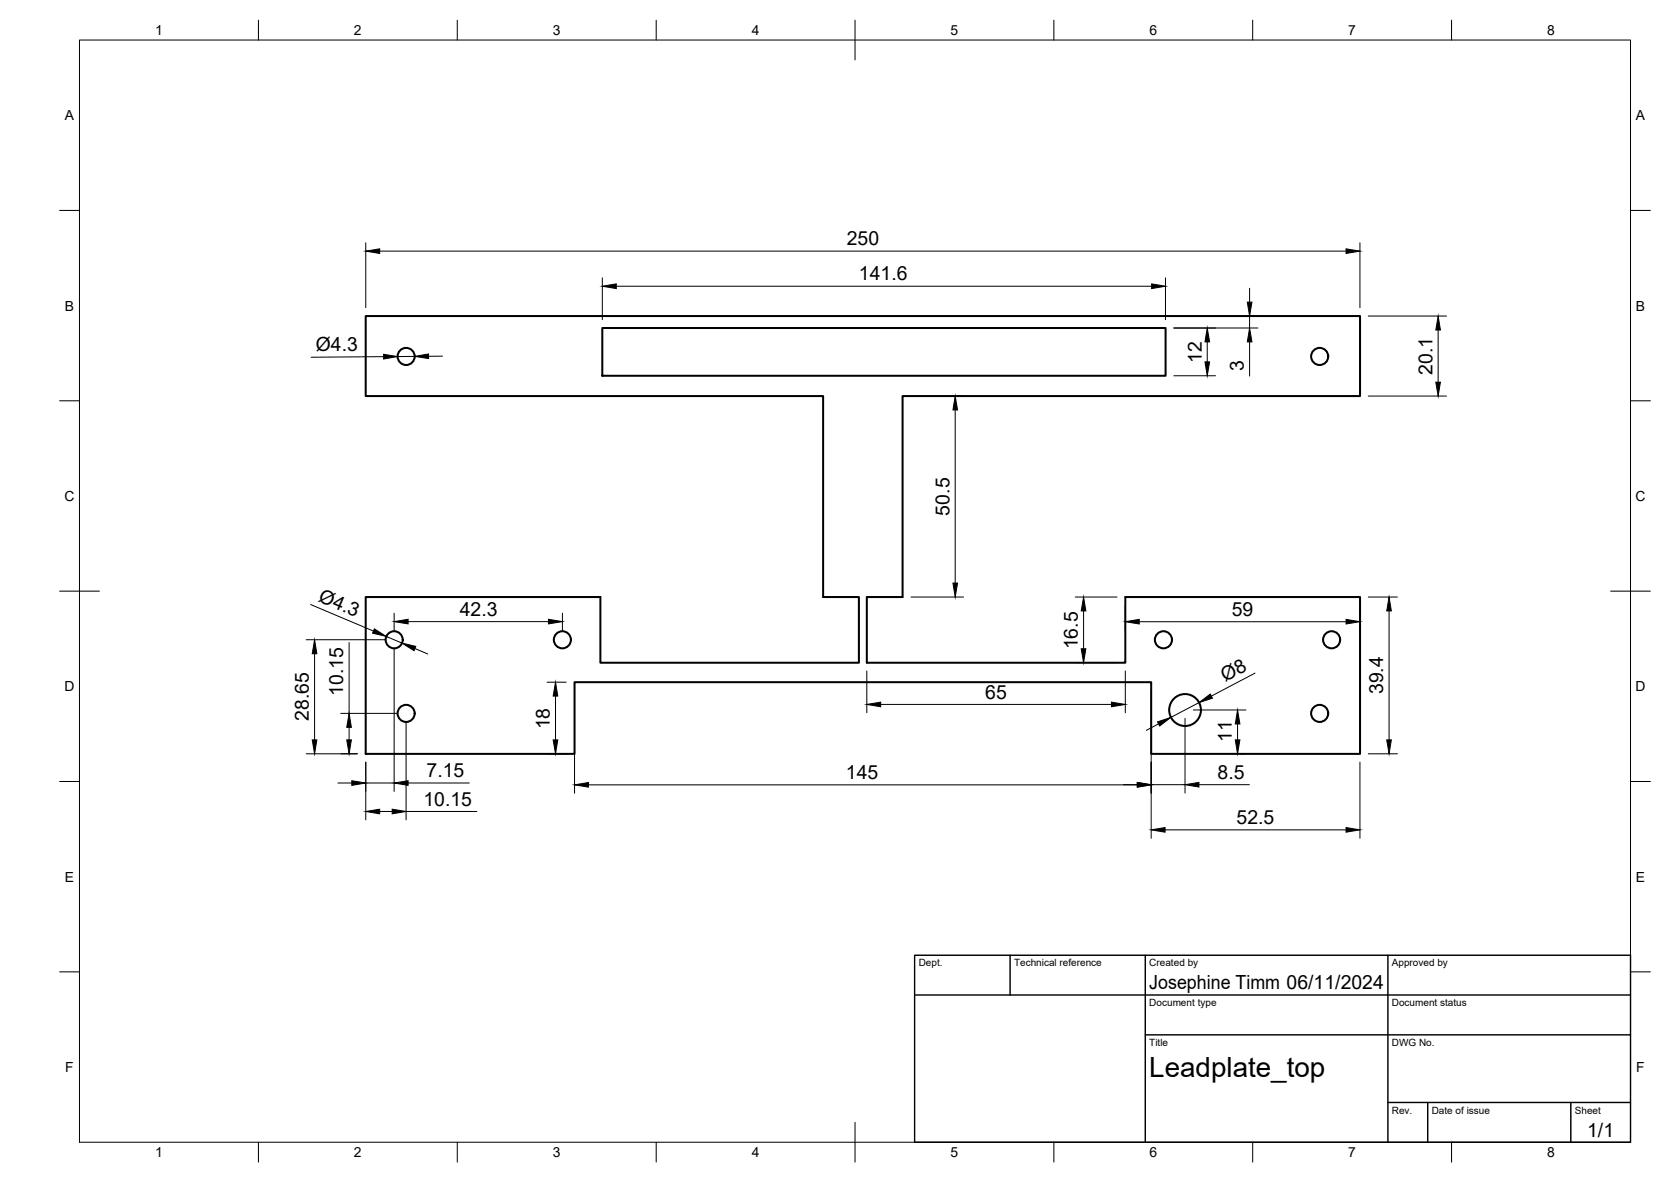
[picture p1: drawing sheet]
<svg xmlns="http://www.w3.org/2000/svg" width="420mm" height="297mm" viewBox="0 0 420 297" stroke-linecap="round" stroke-linejoin="round" font-family="sans-serif">
<!-- layer: Visible -->
<g fill="none" stroke="#000" stroke-width=".51">
<path d="M91.9 79.4h250.1v20.1h-115.1v50.5h-8.9v16.5h65v-16.5h59v39.4h-52.5v-18h-145v18h-52.6v-39.4h59.1v16.5h65v-16.5h-9v-50.5h-115.1zM151.4 82.4h141.7v12h-141.7z"/>
<circle cx="102.1" cy="89.6" r="2.15"/>
<circle cx="331.8" cy="89.6" r="2.15"/>
<circle cx="99.1" cy="160.8" r="2.15"/>
<circle cx="102.1" cy="179.3" r="2.15"/>
<circle cx="141.4" cy="160.8" r="2.15"/>
<circle cx="292.5" cy="160.8" r="2.15"/>
<circle cx="298" cy="178.4" r="4"/>
<circle cx="331.8" cy="179.3" r="2.15"/>
<circle cx="334.8" cy="160.8" r="2.15"/>
</g>
<!-- layer: BORDER -->
<g fill="none" stroke="#000" stroke-width=".25">
<path d="M20 10.1h390v276.9h-390zM65 5.1v5M115 5.1v5M165 5.1v5M215 5.1v10M265 5.1v5M315 5.1v5M365 5.1v5M15 52.9h5M410 52.9h5M15 100.7h5M410 100.7h5"/>
<path d="M15 148.6h10M405 148.6h10M15 196.4h5M410 196.4h5M15 244.2h5M410 244.2h5M65 287v5M115 287v5M165 287v5M215 282.1v9.9M265 287v5M315 287v5"/>
<path d="M365 287v5"/>
</g>
<!-- layer: TITLEBLOCK -->
<path d="M230 240.1h180v46.9h-180zM230 250h180M254 240.1v9.9M288 240.1v46.9M349 240.1v46.9M288 260.1h122M349 277.1h61M359 277.1v9.9M395 277.1v9.9" fill="none" stroke="#000" stroke-width=".36"/>
<!-- layer: FD_Dimensions -->
<g fill="none" stroke="#000" stroke-width=".25">
<path d="M92 61v16.3M95.5 63.1h243M151.4 69.8v10.5M155 71.9h134.6M293.1 69.8v10.5M314 79.4h2.3M314.2 72.4v3.5M314.2 79.4v3M341.9 61v16.3M344 79.4h19.7M96.5 89.6l-18.3 .2M104.3 89.6h-4.4"/>
<path d="M111.3 89.5h-3.5M229.1 99.5h13.2M295.1 82.4h21.2M295.1 94.4h10.5M303.6 85.9v5M314.2 85.9v8.6M344 99.5h19.7M361.6 82.9v13.1M240.2 103v43.5M78.1 151.9l15.8 6.7M97.1 159.9l4 1.7M99.1 154.1v4.6"/>
<path d="M102.6 156.2h35.3M141.4 154.1v4.6M229.1 150h13.2M270.4 150h10.5M272.5 153.5v9.5M283 152.1v6.2M286.4 156.2h52.1M341.9 152.1v6.2M344 150h7.4M349.3 153.5v32.4M77 160.8h20M79.1 164.3v21.6"/>
<path d="M85.7 179.3h14.3M87.8 161.5v17.8M99.1 162.9v36M104.3 163l3.2 1.3M137.6 171.4h4.8M139.7 174.9v11M144.5 173.5v25.8M218 168.6v10.5M221.4 177h58.1M270.4 166.5h10.5M283 168.6v10.5M289.5 173.5v37.2"/>
<path d="M300.1 178.4h13.2M301.5 176.6l-7.1 3.7M315.6 169.1l-11 5.8M77 189.4h12.9M85 196.8h3.5M87.8 182.8v3.1M92 191.5v14.5M92 196.8h7.1M102.1 181.4v24.6M102.6 196.8h15.4M137.6 189.4h4.8M148 197.2h138"/>
<path d="M282.4 197.2h3.6M289.5 197.2h8.5M291.3 181.9l-3.1 1.6M298 180.5v18.8M301.5 197.2h12.7M311.2 181.9v4M311.8 189.4h1.5M341.9 191.5v19.2M344 189.4h7.4M95.5 203.9h3.1M102.1 203.9h17.8M292.9 208.5h45.6"/>
</g>
<g fill="#000" stroke="#000" stroke-width=".25">
<path d="M92 63.1l3.5-.6v1.2zM151.4 71.9l3.6-.6v1.2zM289.6 71.3l3.5 .6-3.5 .6zM313.6 75.9h1.2l-.6 3.5zM338.5 62.5l3.4 .6-3.4 .6zM96.5 89l3.4 .6-3.4 .6zM104.3 89.6l3.5-.7v1.2zM303.6 82.4l.5 3.5h-1.1zM303 90.9h1.1l-.5 3.5zM314.2 82.4l.6 3.5h-1.2zM361 96h1.2l-.6 3.5zM361.6 79.4l.6 3.5h-1.2z"/>
<path d="M240.2 99.5l.6 3.5h-1.2zM94.1 158l3 1.9-3.4-.8zM99.1 156.2l3.5-.6v1.2zM137.9 155.6l3.5 .6-3.5 .6zM239.6 146.5h1.2l-.6 3.5zM272.5 150l.5 3.5h-1.1zM283 156.2l3.4-.6v1.2zM338.5 155.6l3.4 .6-3.4 .6zM349.3 150l.5 3.5h-1.1zM79.1 160.8l.6 3.5h-1.2zM101.1 161.6l3.4 .8-.4 1.1zM139.7 171.4l.6 3.5h-1.2z"/>
<path d="M218 177l3.4-.5v1.1zM271.9 163h1.1l-.5 3.5zM279.5 176.5l3.5 .5-3.5 .6zM301.5 176.6l2.8-2.2 .6 1.1zM78.5 185.9h1.2l-.6 3.5zM87.2 185.9h1.1l-.5 3.5zM87.8 179.3l.5 3.5h-1.1zM88.5 196.2l3.5 .6-3.5 .6zM99.1 196.8l3.5-.6v1.2zM139.1 185.9h1.2l-.6 3.5zM144.5 197.2l3.5-.6v1.2zM286 196.6l3.5 .6-3.5 .6z"/>
<path d="M291 181.4l3.4-1.1-2.8 2.1zM298 197.2l3.5-.6v1.2zM311.2 178.4l.6 3.5h-1.2zM310.6 185.9h1.2l-.6 3.5zM348.7 185.9h1.1l-.5 3.5zM92 203.9l3.5-.5v1.1zM98.6 203.4l3.5 .5-3.5 .6zM289.5 208.5l3.4-.5v1.1zM338.5 208l3.4 .5-3.4 .6z"/>
</g>
<text font-size="7" x="289" y="270.6">Leadplate_top</text>
<g font-size="4.9">
<text x="212.9" y="61.6">250</text>
<text x="216" y="70.5">141.6</text>
<text x="79.4" y="88.2">Ø4.3</text>
<text x="302.2" y="91.3" transform="rotate(-90 302.2 91.3)">12</text>
<text x="312.7" y="93.3" transform="rotate(-90 312.7 93.3)">3</text>
<text x="360.2" y="94.2" transform="rotate(-90 360.2 94.2)">20.1</text>
<text x="238.7" y="129.5" transform="rotate(-90 238.7 129.5)">50.5</text>
<text x="79.8" y="151" transform="rotate(23 79.8 151)">Ø4.3</text>
<text x="115.6" y="154.8">42.3</text>
<text x="309.7" y="154.8">59</text>
<text x="271" y="163.2" transform="rotate(-90 271 163.2)">16.5</text>
<text x="308" y="171.4" transform="rotate(-28 308 171.4)">Ø8</text>
<text x="86.3" y="174.9" transform="rotate(-90 86.3 174.9)">10.15</text>
<text x="247.7" y="175.6">65</text>
<text x="347.8" y="174.5" transform="rotate(-90 347.8 174.5)">39.4</text>
<text x="77.6" y="181.2" transform="rotate(-90 77.6 181.2)">28.65</text>
<text x="138.2" y="183.3" transform="rotate(-90 138.2 183.3)">18</text>
<text x="309.8" y="186.5" transform="rotate(-90 309.8 186.5)">11</text>
<text x="107.3" y="195.3">7.15</text>
<text x="212.7" y="195.8">145</text>
<text x="306.2" y="195.7">8.5</text>
<text x="106.5" y="202.5">10.15</text>
<text x="310.9" y="207.1">52.5</text>
<text x="289" y="248.5">Josephine Timm 06/11/2024</text>
<text x="399.1" y="285.7">1/1</text>
</g>
<g font-size="3.5">
<text x="39" y="8.8">1</text>
<text x="89" y="8.8">2</text>
<text x="139" y="8.8">3</text>
<text x="189" y="8.8">4</text>
<text x="239" y="8.8">5</text>
<text x="289" y="8.8">6</text>
<text x="339" y="8.8">7</text>
<text x="389" y="8.8">8</text>
<text x="16.3" y="30.2">A</text>
<text x="411.3" y="30.2">A</text>
<text x="16.3" y="78">B</text>
<text x="411.3" y="78">B</text>
<text x="16.2" y="125.9">C</text>
<text x="411.2" y="125.9">C</text>
<text x="16.2" y="173.7">D</text>
<text x="411.2" y="173.7">D</text>
<text x="16.3" y="221.6">E</text>
<text x="411.3" y="221.6">E</text>
<text x="16.4" y="269.4">F</text>
<text x="411.4" y="269.4">F</text>
<text x="39" y="290.8">1</text>
<text x="89" y="290.8">2</text>
<text x="139" y="290.8">3</text>
<text x="189" y="290.8">4</text>
<text x="239" y="290.8">5</text>
<text x="289" y="290.8">6</text>
<text x="339" y="290.8">7</text>
<text x="389" y="290.8">8</text>
</g>
<g font-size="2.5">
<text x="231" y="242.9">Dept.</text>
<text x="255" y="242.9">Technical reference</text>
<text x="289" y="242.9">Created by</text>
<text x="350" y="242.9">Approved by</text>
<text x="289" y="252.8">Document type</text>
<text x="350" y="252.8">Document status</text>
<text x="289" y="262.9">Title</text>
<text x="350" y="262.9">DWG No.</text>
<text x="350" y="279.9">Rev.</text>
<text x="360" y="279.9">Date of issue</text>
<text x="396" y="279.9">Sheet</text>
</g>
</svg>
